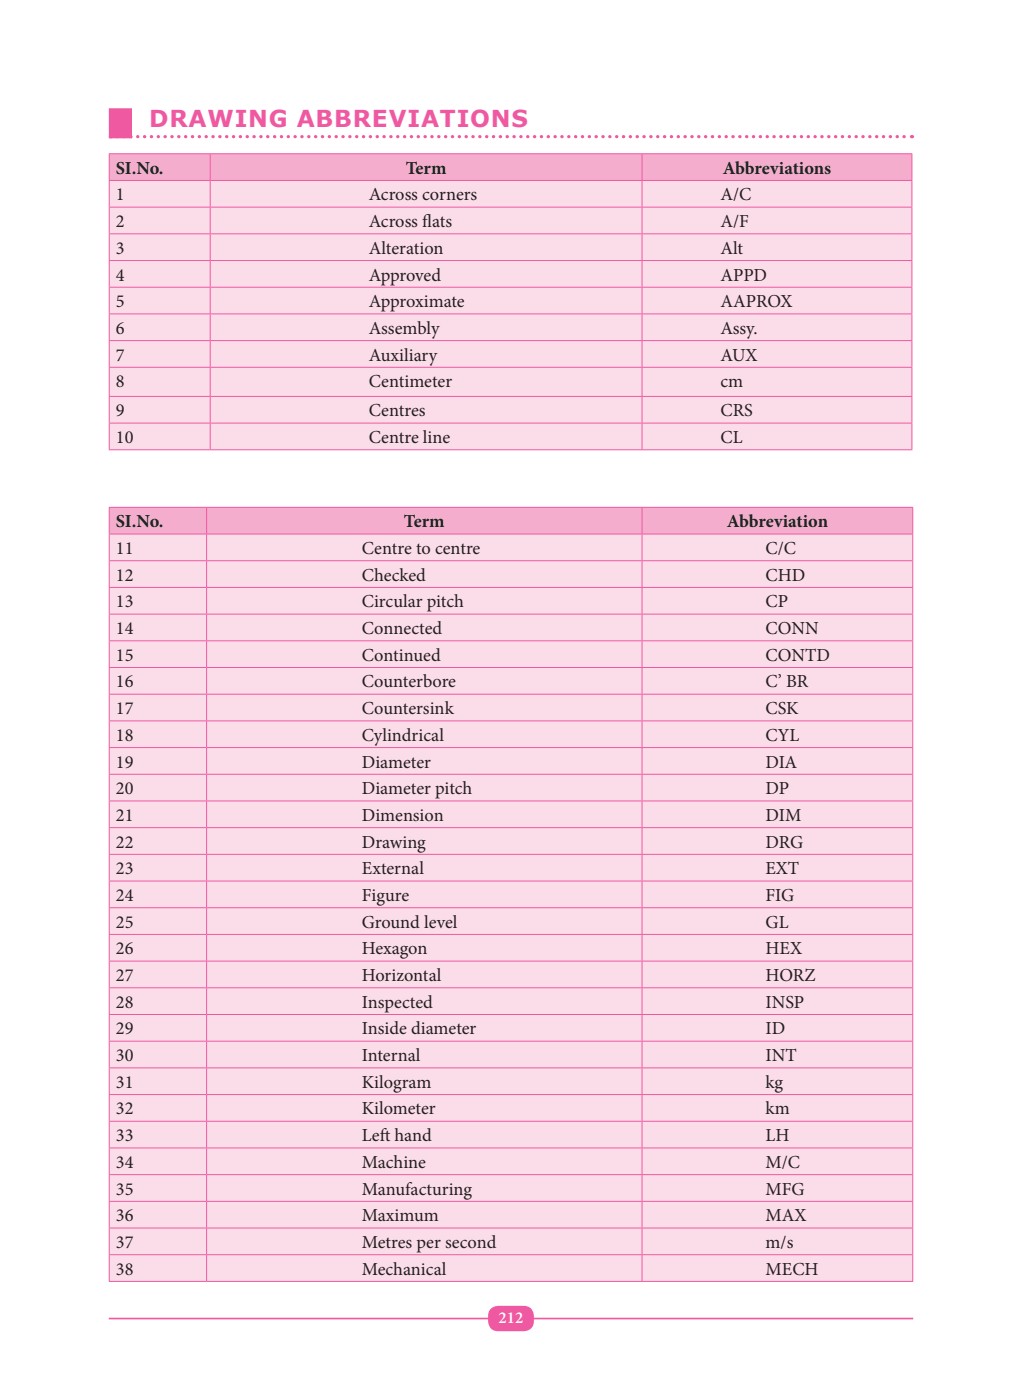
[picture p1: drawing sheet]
<svg xmlns="http://www.w3.org/2000/svg" width="216mm" height="296mm" viewBox="0 0 216 296" stroke-linecap="round" stroke-linejoin="round" font-family="sans-serif">
<path d="M23 278.8h170" fill="none" stroke="#ef59a1" stroke-width=".35"/>
<path d="M103.6 276.9a2.32 2.32 0 0 1 1.7-.8h5.4a2.47 2.47 0 0 1 2.1 3.2 2.04 2.04 0 0 1-2.1 2.2h-5.4a2.47 2.47 0 0 1-2.1-3.3l.1-.8z" fill="#ef59a1"/>
<path d="M23 26.1h4.9" fill="none" stroke="#ef59a1" stroke-width="6.3" stroke-linecap="butt"/>
<path d="M24.8 28.9h167.1" fill="none" stroke="#ef59a1" stroke-width=".71" stroke-dasharray="0 1.4"/>
<path d="M23 28.9a.35 .35 0 0 1 .7 0 .35 .35 0 0 1-.7 0zM192.3 28.9a.35 .35 0 0 1 .7 0 .35 .35 0 0 1-.7 0z" fill="#ef59a1"/>
<path d="M23.1 32.5h21.3v5.7h-21.3zM44.4 32.5h91.3v5.7h-91.3zM135.7 32.5h57v5.7h-57z" fill="#f5adce"/>
<path d="M23.1 38.2h21.3v5.6h-21.3zM44.4 38.2h91.3v5.6h-91.3zM135.7 38.2h57v5.6h-57zM23.1 43.8h21.3v5.6h-21.3zM44.4 43.8h91.3v5.6h-91.3zM135.7 43.8h57v5.6h-57zM23.1 49.4h21.3v5.7h-21.3zM44.4 49.4h91.3v5.7h-91.3zM135.7 49.4h57v5.7h-57zM23.1 55.1h21.3v5.6h-21.3zM44.4 55.1h91.3v5.6h-91.3zM135.7 55.1h57v5.6h-57zM23.1 60.7h21.3v5.7h-21.3zM44.4 60.7h91.3v5.7h-91.3zM135.7 60.7h57v5.7h-57zM23.1 66.4h21.3v5.6h-21.3zM44.4 66.4h91.3v5.6h-91.3zM135.7 66.4h57v5.6h-57zM23.1 72h21.3v5.7h-21.3zM44.4 72h91.3v5.7h-91.3zM135.7 72h57v5.7h-57zM23.1 77.7h21.3v6.1h-21.3zM44.4 77.7h91.3v6.1h-91.3zM135.7 77.7h57v6.1h-57zM23.1 83.8h21.3v5.7h-21.3zM44.4 83.8h91.3v5.7h-91.3zM135.7 83.8h57v5.7h-57zM23.1 89.5h21.3v5.6h-21.3zM44.4 89.5h91.3v5.6h-91.3zM135.7 89.5h57v5.6h-57z" fill="#fbdde9"/>
<g fill="none" stroke="#ef59a1" stroke-width=".21">
<path d="M23 32.5h169.8M23 38.2h169.8M23.1 32.6v5.5M23.1 38.2v5.5M44.4 32.6v5.5M44.4 38.2v5.5M135.7 32.6v5.5M135.7 38.2v5.5M192.7 32.6v5.5M192.7 38.2v5.5M23 43.8h169.8M23 49.4h169.8"/>
<path d="M23 55.1h169.8M23.1 43.9v5.5M23.1 49.5v5.5M23.1 55.2v5.4M44.4 43.9v5.5M44.4 49.5v5.5M44.4 55.2v5.4M135.7 43.9v5.5M135.7 49.5v5.5M135.7 55.2v5.4M192.7 43.9v5.5M192.7 49.5v5.5"/>
<path d="M192.7 55.2v5.4M23 60.7h169.8M23 66.4h169.8M23 72h169.8M23 77.7h169.8M23.1 60.8v5.5M23.1 66.5v5.4M23.1 72.1v5.5M23.1 77.7v6M44.4 60.8v5.5M44.4 66.5v5.4M44.4 72.1v5.5"/>
<path d="M44.4 77.7v6M135.7 60.8v5.5M135.7 66.5v5.4M135.7 72.1v5.5M135.7 77.7v6M192.7 60.8v5.5M192.7 66.5v5.4M192.7 72.1v5.5M192.7 77.7v6M23 83.8h169.8M23 89.5h169.8M23 95.1h169.8"/>
<path d="M23.1 83.9v5.5M23.1 89.5v5.5M44.4 83.9v5.5M44.4 89.5v5.5M135.7 83.9v5.5M135.7 89.5v5.5M192.7 83.9v5.5M192.7 89.5v5.5"/>
</g>
<path d="M23.1 107.3h20.6v5.6h-20.6zM43.7 107.3h92v5.6h-92zM135.7 107.3h57.2v5.6h-57.2z" fill="#f5adce"/>
<path d="M23.1 112.9h20.6v5.7h-20.6zM43.7 112.9h92v5.7h-92zM135.7 112.9h57.2v5.7h-57.2zM23.1 118.6h20.6v5.6h-20.6zM43.7 118.6h92v5.6h-92zM135.7 118.6h57.2v5.6h-57.2zM23.1 124.2h20.6v5.6h-20.6zM43.7 124.2h92v5.6h-92zM135.7 124.2h57.2v5.6h-57.2zM23.1 129.8h20.6v5.7h-20.6zM43.7 129.8h92v5.7h-92zM135.7 129.8h57.2v5.7h-57.2zM23.1 135.5h20.6v5.6h-20.6zM43.7 135.5h92v5.6h-92zM135.7 135.5h57.2v5.6h-57.2zM23.1 141.1h20.6v5.7h-20.6zM43.7 141.1h92v5.7h-92zM135.7 141.1h57.2v5.7h-57.2zM23.1 146.8h20.6v5.6h-20.6zM43.7 146.8h92v5.6h-92zM135.7 146.8h57.2v5.6h-57.2zM23.1 152.4h20.6v5.7h-20.6zM43.7 152.4h92v5.7h-92zM135.7 152.4h57.2v5.7h-57.2zM23.1 158.1h20.6v5.6h-20.6zM43.7 158.1h92v5.6h-92zM135.7 158.1h57.2v5.6h-57.2zM23.1 163.7h20.6v5.6h-20.6zM43.7 163.7h92v5.6h-92zM135.7 163.7h57.2v5.6h-57.2zM23.1 169.3h20.6v5.7h-20.6zM43.7 169.3h92v5.7h-92zM135.7 169.3h57.2v5.7h-57.2zM23.1 175h20.6v5.6h-20.6zM43.7 175h92v5.6h-92zM135.7 175h57.2v5.6h-57.2zM23.1 180.6h20.6v5.7h-20.6zM43.7 180.6h92v5.7h-92zM135.7 180.6h57.2v5.7h-57.2zM23.1 186.3h20.6v5.6h-20.6zM43.7 186.3h92v5.6h-92zM135.7 186.3h57.2v5.6h-57.2zM23.1 191.9h20.6v5.7h-20.6zM43.7 191.9h92v5.7h-92zM135.7 191.9h57.2v5.7h-57.2zM23.1 197.6h20.6v5.6h-20.6zM43.7 197.6h92v5.6h-92zM135.7 197.6h57.2v5.6h-57.2zM23.1 203.2h20.6v5.7h-20.6zM43.7 203.2h92v5.7h-92zM135.7 203.2h57.2v5.7h-57.2zM23.1 208.9h20.6v5.6h-20.6zM43.7 208.9h92v5.6h-92zM135.7 208.9h57.2v5.6h-57.2zM23.1 214.5h20.6v5.6h-20.6zM43.7 214.5h92v5.6h-92zM135.7 214.5h57.2v5.6h-57.2zM23.1 220.1h20.6v5.7h-20.6zM43.7 220.1h92v5.7h-92zM135.7 220.1h57.2v5.7h-57.2zM23.1 225.8h20.6v5.6h-20.6zM43.7 225.8h92v5.6h-92zM135.7 225.8h57.2v5.6h-57.2zM23.1 231.4h20.6v5.7h-20.6zM43.7 231.4h92v5.7h-92zM135.7 231.4h57.2v5.7h-57.2zM23.1 237.1h20.6v5.6h-20.6zM43.7 237.1h92v5.6h-92zM135.7 237.1h57.2v5.6h-57.2zM23.1 242.7h20.6v5.7h-20.6zM43.7 242.7h92v5.7h-92zM135.7 242.7h57.2v5.7h-57.2zM23.1 248.4h20.6v5.6h-20.6zM43.7 248.4h92v5.6h-92zM135.7 248.4h57.2v5.6h-57.2zM23.1 254h20.6v5.6h-20.6zM43.7 254h92v5.6h-92zM135.7 254h57.2v5.6h-57.2zM23.1 259.6h20.6v5.7h-20.6zM43.7 259.6h92v5.7h-92zM135.7 259.6h57.2v5.7h-57.2zM23.1 265.3h20.6v5.6h-20.6zM43.7 265.3h92v5.6h-92zM135.7 265.3h57.2v5.6h-57.2z" fill="#fbdde9"/>
<g fill="none" stroke="#ef59a1" stroke-width=".21">
<path d="M23 107.3h170M23 112.9h170M23 118.6h170M23.1 107.4v5.4M23.1 113v5.5M23.1 118.6v5.5M43.7 107.4v5.4M43.7 113v5.5M43.7 118.6v5.5M135.7 107.4v5.4M135.7 113v5.5M135.7 118.6v5.5"/>
<path d="M192.9 107.4v5.4M192.9 113v5.5M192.9 118.6v5.5M23 124.2h170M23 129.8h170M23 135.5h170M23.1 124.3v5.5M23.1 129.9v5.5M23.1 135.6v5.4M43.7 124.3v5.5M43.7 129.9v5.5M43.7 135.6v5.4"/>
<path d="M135.7 124.3v5.5M135.7 129.9v5.5M135.7 135.6v5.4M192.9 124.3v5.5M192.9 129.9v5.5M192.9 135.6v5.4M23 141.1h170M23 146.8h170M23 152.4h170M23 158.1h170M23.1 141.2v5.5M23.1 146.9v5.4"/>
<path d="M23.1 152.5v5.5M23.1 158.1v5.5M43.7 141.2v5.5M43.7 146.9v5.4M43.7 152.5v5.5M43.7 158.1v5.5M135.7 141.2v5.5M135.7 146.9v5.4M135.7 152.5v5.5M135.7 158.1v5.5M192.9 141.2v5.5M192.9 146.9v5.4"/>
<path d="M192.9 152.5v5.5M192.9 158.1v5.5M23 163.7h170M23 169.3h170M23 175h170M23.1 163.8v5.5M23.1 169.4v5.5M23.1 175.1v5.4M43.7 163.8v5.5M43.7 169.4v5.5M43.7 175.1v5.4M135.7 163.8v5.5"/>
<path d="M135.7 169.4v5.5M135.7 175.1v5.4M192.9 163.8v5.5M192.9 169.4v5.5M192.9 175.1v5.4M23 180.6h170M23 186.3h170M23 191.9h170M23 197.6h170M23.1 180.7v5.5M23.1 186.4v5.4M23.1 192v5.5"/>
<path d="M23.1 197.7v5.4M43.7 180.7v5.5M43.7 186.4v5.4M43.7 192v5.5M43.7 197.7v5.4M135.7 180.7v5.5M135.7 186.4v5.4M135.7 192v5.5M135.7 197.7v5.4M192.9 180.7v5.5M192.9 186.4v5.4M192.9 192v5.5"/>
<path d="M192.9 197.7v5.4M23 203.2h170M23 208.8h170M23 214.5h170M23.1 203.3v5.5M23.1 208.9v5.5M23.1 214.6v5.4M43.7 203.3v5.5M43.7 208.9v5.5M43.7 214.6v5.4M135.7 203.3v5.5M135.7 208.9v5.5"/>
<path d="M135.7 214.6v5.4M192.9 203.3v5.5M192.9 208.9v5.5M192.9 214.6v5.4M23 220.1h170M23 225.8h170M23 231.4h170M23 237.1h170M23.1 220.2v5.5M23.1 225.9v5.4M23.1 231.5v5.5M23.1 237.2v5.4"/>
<path d="M43.7 220.2v5.5M43.7 225.9v5.4M43.7 231.5v5.5M43.7 237.2v5.4M135.7 220.2v5.5M135.7 225.9v5.4M135.7 231.5v5.5M135.7 237.2v5.4M192.9 220.2v5.5M192.9 225.9v5.4M192.9 231.5v5.5M192.9 237.2v5.4"/>
<path d="M23 242.7h170M23 248.4h170M23 254h170M23 259.6h170M23.1 242.8v5.5M23.1 248.4v5.5M23.1 254.1v5.5M23.1 259.7v5.5M43.7 242.8v5.5M43.7 248.4v5.5M43.7 254.1v5.5M43.7 259.7v5.5"/>
<path d="M135.7 242.8v5.5M135.7 248.4v5.5M135.7 254.1v5.5M135.7 259.7v5.5M192.9 242.8v5.5M192.9 248.4v5.5M192.9 254.1v5.5M192.9 259.7v5.5M23 265.3h170M23 270.9h170M23.1 265.4v5.4M43.7 265.4v5.4"/>
<path d="M135.7 265.4v5.4M192.9 265.4v5.4"/>
</g>
<text font-size="4.9" fill="#ef59a1" x="31.6" y="26.8">DRAWING ABBREVIATIONS</text>
<g font-size="3.9" fill="#231f20">
<text x="24.5" y="36.7">SI.No.</text>
<text x="85.8" y="36.7">Term</text>
<text x="152.8" y="36.7">Abbreviations</text>
<text x="24.5" y="42.4">1</text>
<text x="77.9" y="42.4">Across corners</text>
<text x="152.3" y="42.4">A/C</text>
<text x="24.5" y="48">2</text>
<text x="24.5" y="53.7">3</text>
<text x="77.9" y="48">Across f</text>
<text x="77.9" y="53.7">Alteration</text>
<text x="89.2" y="48">lats</text>
<text x="152.3" y="48">A/F</text>
<text x="152.3" y="53.7">Alt</text>
<text x="24.5" y="59.3">4</text>
<text x="77.9" y="59.3">Approved</text>
<text x="152.3" y="59.3">APPD</text>
<text x="24.5" y="65">5</text>
<text x="77.9" y="65">Approximate</text>
<text x="152.3" y="65">AAPROX</text>
<text x="24.5" y="70.6">6</text>
<text x="77.9" y="70.6">Assembly</text>
<text x="152.3" y="70.6">Assy.</text>
<text x="24.5" y="76.2">7</text>
<text x="77.9" y="76.2">Auxiliary</text>
<text x="152.3" y="76.2">AUX</text>
<text x="24.5" y="81.9">8</text>
<text x="77.9" y="81.9">Centimeter</text>
<text x="152.3" y="81.9">cm</text>
<text x="24.5" y="88">9</text>
<text x="77.9" y="88">Centres</text>
<text x="152.3" y="88">CRS</text>
<text x="24.5" y="93.7">10</text>
<text x="77.9" y="93.7">Centre line</text>
<text x="152.3" y="93.7">CL</text>
<text x="24.5" y="111.5">SI.No.</text>
<text x="85.4" y="111.5">Term</text>
<text x="153.6" y="111.5">Abbreviation</text>
<text x="24.5" y="117.1">11</text>
<text x="76.5" y="117.1">Centre to centre</text>
<text x="161.8" y="117.1">C/C</text>
<text x="24.5" y="122.8">12</text>
<text x="76.5" y="122.8">Checked</text>
<text x="161.8" y="122.8">CHD</text>
<text x="24.5" y="128.4">13</text>
<text x="76.5" y="128.4">Circular pitch</text>
<text x="161.8" y="128.4">CP</text>
<text x="24.5" y="134.1">14</text>
<text x="76.5" y="134.1">Connected</text>
<text x="161.8" y="134.1">CONN</text>
<text x="24.5" y="139.7">15</text>
<text x="76.5" y="139.7">Continued</text>
<text x="161.8" y="139.7">CONTD</text>
<text x="24.5" y="145.4">16</text>
<text x="76.5" y="145.4">Counterbore</text>
<text x="161.8" y="145.4">C’ BR</text>
<text x="24.5" y="151">17</text>
<text x="76.5" y="151">Countersink</text>
<text x="161.8" y="151">CSK</text>
<text x="24.5" y="156.6">18</text>
<text x="76.5" y="156.6">Cylindrical</text>
<text x="161.8" y="156.6">CYL</text>
<text x="24.5" y="162.3">19</text>
<text x="24.5" y="167.9">20</text>
<text x="76.5" y="162.3">Diameter</text>
<text x="76.5" y="167.9">Diameter pitch</text>
<text x="161.8" y="162.3">DIA</text>
<text x="161.8" y="167.9">DP</text>
<text x="24.5" y="173.6">21</text>
<text x="76.5" y="173.6">Dimension</text>
<text x="161.8" y="173.6">DIM</text>
<text x="24.5" y="179.2">22</text>
<text x="76.5" y="179.2">Drawing</text>
<text x="161.8" y="179.2">DRG</text>
<text x="24.5" y="184.9">23</text>
<text x="76.5" y="184.9">External</text>
<text x="161.8" y="184.9">EXT</text>
<text x="24.5" y="190.5">24</text>
<text x="76.5" y="190.5">Figure</text>
<text x="161.8" y="190.5">FIG</text>
<text x="24.5" y="196.1">25</text>
<text x="76.5" y="196.1">Ground level</text>
<text x="161.8" y="196.1">GL</text>
<text x="24.5" y="201.8">26</text>
<text x="76.5" y="201.8">Hexagon</text>
<text x="161.8" y="201.8">HEX</text>
<text x="24.5" y="207.4">27</text>
<text x="76.5" y="207.4">Horizontal</text>
<text x="161.8" y="207.4">HORZ</text>
<text x="24.5" y="213.1">28</text>
<text x="76.5" y="213.1">Inspected</text>
<text x="161.8" y="213.1">INSP</text>
<text x="24.5" y="218.7">29</text>
<text x="76.5" y="218.7">Inside diameter</text>
<text x="161.8" y="218.7">ID</text>
<text x="24.5" y="224.3">30</text>
<text x="76.5" y="224.3">Internal</text>
<text x="161.8" y="224.3">INT</text>
<text x="24.5" y="230">31</text>
<text x="76.5" y="230">Kilogram</text>
<text x="161.8" y="230">kg</text>
<text x="24.5" y="235.6">32</text>
<text x="76.5" y="235.6">Kilometer</text>
<text x="161.8" y="235.6">km</text>
<text x="24.5" y="241.3">33</text>
<text x="76.5" y="241.3">Lef</text>
<text x="80.2" y="241.3">t hand</text>
<text x="161.8" y="241.3">LH</text>
<text x="24.5" y="246.9">34</text>
<text x="76.5" y="246.9">Machine</text>
<text x="161.8" y="246.9">M/C</text>
<text x="24.5" y="252.6">35</text>
<text x="76.5" y="252.6">Manufacturing</text>
<text x="161.8" y="252.6">MFG</text>
<text x="24.5" y="258.2">36</text>
<text x="24.5" y="263.8">37</text>
<text x="76.5" y="258.2">Maximum</text>
<text x="76.5" y="263.8">Metres per second</text>
<text x="161.8" y="258.2">MAX</text>
<text x="161.8" y="263.8">m/s</text>
<text x="24.5" y="269.5">38</text>
<text x="76.5" y="269.5">Mechanical</text>
<text x="161.8" y="269.5">MECH</text>
</g>
<text font-size="3.5" fill="#fff" x="105.4" y="279.8">212</text>
</svg>
